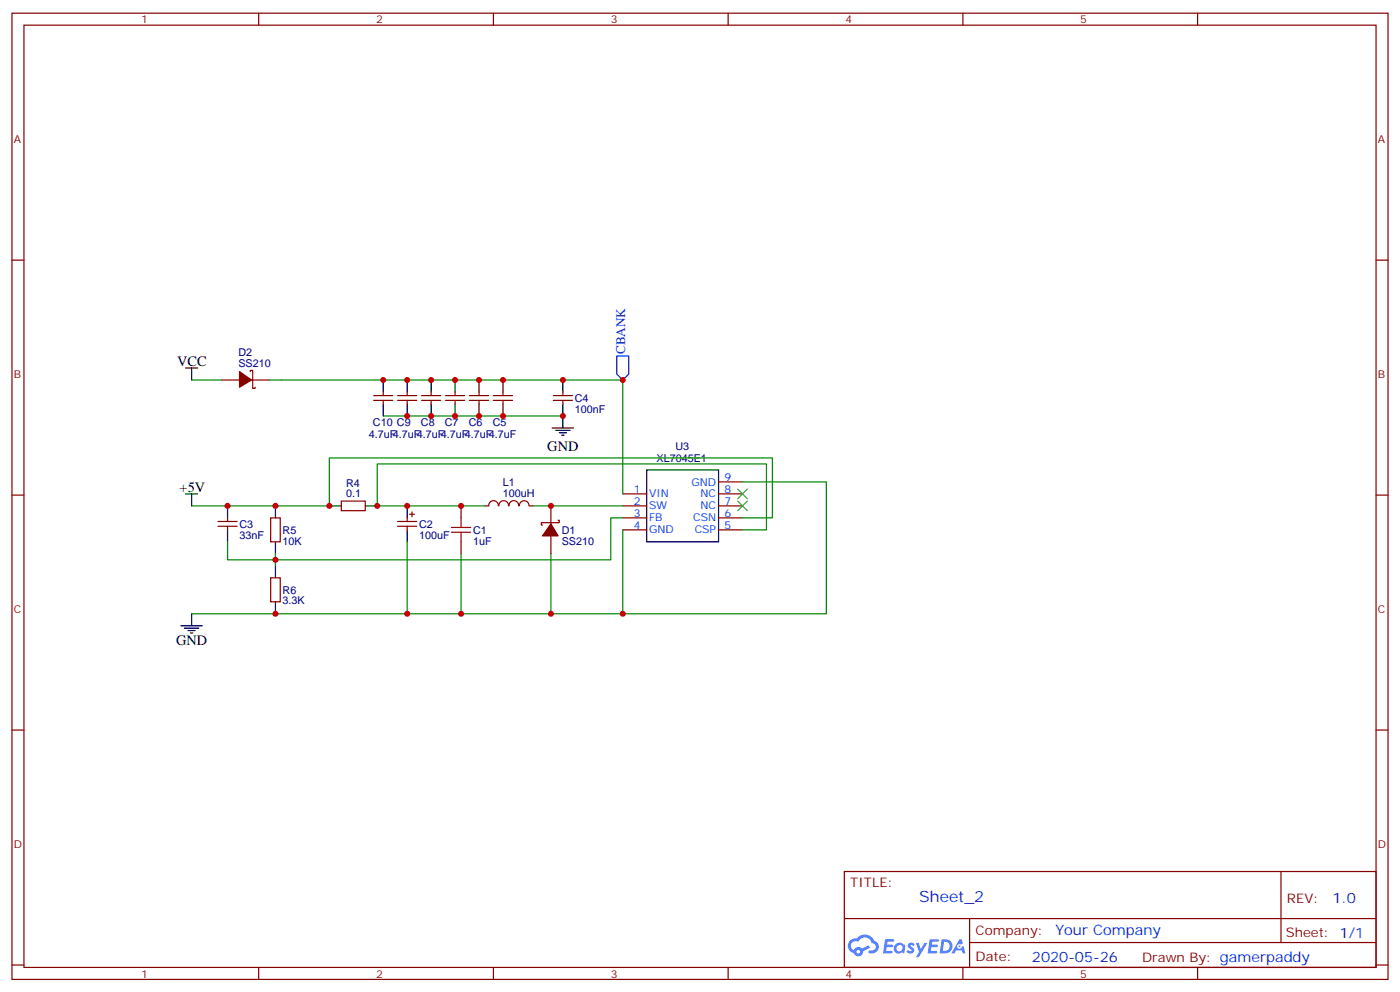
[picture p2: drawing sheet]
<svg xmlns="http://www.w3.org/2000/svg" width="412mm" height="292mm" viewBox="0 0 412 292" stroke-linecap="round" stroke-linejoin="round" font-family="sans-serif">
<g fill="none" stroke="#870000" stroke-width=".35">
<path d="M3.5 3.9h405.4v284.3h-405.4zM7.1 7.4h398.2v277.3h-398.2zM76.2 3.9v3.5M145.3 3.9v3.5M214.5 3.9v3.5M283.6 3.9v3.5M352.8 3.9v3.5M3.5 76.6h3.6M405.3 76.6h3.6M3.5 145.7h3.6M405.3 145.7h3.6M3.5 214.8h3.6"/>
<path d="M405.3 214.8h3.6M248.7 256.5h156.6v28.2h-156.6zM377.3 256.5v20.9M248.7 270.3h156.5M285.6 277.4h119.6M285.6 270.3v14.1M3.5 284h3.6M76.2 284.7v3.5M145.3 284.7v3.5M214.5 284.7v3.5M283.6 284.7v3.5M352.8 284.7v3.5"/>
<path d="M405.3 284h3.6"/>
</g>
<g fill="#5487ff">
<path d="M267.7 277.6a1.22 1.22 0 0 1 1.7 .3l-.4 .6a.47 .47 0 0 0-.3-.4 .47 .47 0 0 0-.5 .2l.1 .2a1.14 1.14 0 0 1 .8 1.8 1.14 1.14 0 0 1-1.9-.1l-.2-.1 .5-.6 .7 .4a.29 .29 0 0 0 .3-.2 .29 .29 0 0 0-.2-.3 1.04 1.04 0 0 1-.6-1.8z"/>
<path d="M260.7 276.4h2.4l.3 .2-.2 .5h-1.8l-.1 .9h1.5l.3 .4-.3 .3h-1.6l-.2 1.1 1.7 .1 .2 .3-.2 .3-2.6 .1z"/>
<path d="M273.8 276.4h2.4l.3 .2-.1 .5h-1.8l-.2 .9h1.6l.3 .4-.4 .3h-1.6l-.1 1.1 1.7 .1 .2 .3-.2 .3h-2.6z"/>
<path d="M282.6 276.4h.7l.3 1.3-.6 .3a.69 .69 0 0 0-1 .2 .69 .69 0 0 0 .4 1 .69 .69 0 0 0 .9-.6l.5-.3 .6 2.2h-.8l-.2-.8h-1.8l-.5 .8h-.8z"/>
<path d="M269.8 277.5h.8l.6 1.8 1.1-1.8h.9l-2.6 4.2h-.8l.9-1.6z"/>
<path d="M277.4 276.4l-.6 4.2h1.3a2.11 2.11 0 0 0 2.5-2.2 2.11 2.11 0 0 0-2.5-2zM278.1 277.1a1.39 1.39 0 0 1 1.7 1.5 1.39 1.39 0 0 1-1.8 1.2h-.3z"/>
<path d="M263.7 278a1.54 1.54 0 0 0-.1 2.2 1.54 1.54 0 0 0 2.2 .1l.6 .3 .3-2.3-.2-.3h-.4a1.49 1.49 0 0 0-2.4 0zM264 279a.94 .94 0 0 1 1.8 0 .94 .94 0 0 1-1.8 0z"/>
<path d="M250.4 276.8a2.18 2.18 0 0 0 1.1 3.7 1.44 1.44 0 0 0 1.6 .9 1.44 1.44 0 0 0 1.2-1.5l2-1-.5-.7-1.9 1a1.47 1.47 0 0 0-2.4 .4 1.39 1.39 0 0 1-.7-1.9 1.39 1.39 0 0 1 2-.5 2.12 2.12 0 0 1 2.2-1.3 2.12 2.12 0 0 1 1.9 1.7 1.14 1.14 0 0 1 1.1 1.4 1.14 1.14 0 0 1-1.7 .7 .43 .43 0 0 0-.5 .4 .43 .43 0 0 0 .4 .5 1.98 1.98 0 0 0 2.5-1.3 1.98 1.98 0 0 0-1.2-2.5 3.1 3.1 0 0 0-5.3-.7l-.9 .1zM252.3 280.1a.55 .55 0 0 1 1.1 0 .55 .55 0 0 1-1.1 0z"/>
<circle cx="282.6" cy="278.5" r=".26"/>
</g>
<g fill="none" stroke="#000" stroke-width=".35">
<path d="M54.7 108.3h3.5M56.4 108.3v3.5M112.9 111.8v3.6M112.9 118.9v3.5M119.9 111.8v3.6M119.9 118.9v3.5M127 111.8v3.6M127 118.9v3.5M134.1 111.8v3.6M134.1 118.9v3.5M141.1 111.8v3.6M141.1 118.9v3.5"/>
<path d="M148.2 111.8v3.6M148.2 118.9v3.5M165.8 111.8v3.6M165.8 118.9v7M162.6 125.9h6.4M163.7 126.6h4.2M164.7 127.4h2.2M165.5 128.1h.7M190.5 138.3h21.2v21.2h-21.2zM54.7 145.3h3.5M56.4 145.3v3.6M67 148.9v3.5"/>
<path d="M67 155.9v3.6M81.1 148.9v3.5M81.1 159.5v3.5M97 148.9h3.5M107.6 148.9h3.5M119.9 148.9v3.5M119.9 155.9v3.6M81.1 166.5v3.5M81.1 177.1v3.5M53.3 184.1h6.3M54.3 184.9h4.3M55.4 185.6h2.1"/>
<path d="M56.1 186.3h.7M56.4 180.6v3.5"/>
</g>
<g fill="none" stroke="#870000" stroke-width=".35">
<path d="M65.3 111.8h5.3M73.7 109.4v-.4h.7v5.3h.7v-.4M74.1 111.8h5.3M110.1 117.8h5.6M110.1 116.4h5.6M112.9 115.4v1M112.9 117.8v1.1M117.1 117.8h5.7M117.1 116.4h5.7M119.9 115.4v1M119.9 117.8v1.1M124.2 117.8h5.6"/>
<path d="M124.2 116.4h5.6M127 115.4v1M127 117.8v1.1M131.2 117.8h5.7M131.2 116.4h5.7M134.1 115.4v1M134.1 117.8v1.1M138.3 117.8h5.6M138.3 116.4h5.6M141.1 115.4v1M141.1 117.8v1.1M145.3 117.8h5.7"/>
<path d="M145.3 116.4h5.7M148.2 115.4v1M148.2 117.8v1.1M163 117.8h5.6M163 116.4h5.6M165.8 115.4v1M165.8 117.8v1.1M64.2 153.5h5.6M64.2 154.9h5.6M67 152.4v1.1M67 154.9v1M79.7 152.4h2.8v7.1h-2.8z"/>
<path d="M100.5 147.5h7.1v2.8h-7.1zM117.1 153.5h5.7M117.1 154.9h5.7M119.9 152.4v1.1M119.9 154.9v1M120.6 151.3h1.5M121.4 150.6v1.4M135.8 148.9v3.5M135.8 159.5v3.5M142.9 148.9h1M144 148.8a1.41 1.41 0 0 1 1.4-1.5 1.41 1.41 0 0 1 1.4 1.6M147 148.8a1.41 1.41 0 0 1 1.4-1.5 1.41 1.41 0 0 1 1.4 1.5"/>
<path d="M150 148.8a1.41 1.41 0 0 1 1.4-1.5 1.41 1.41 0 0 1 1.4 1.5M153 148.8a1.41 1.41 0 0 1 1.4-1.4 1.41 1.41 0 0 1 1.4 1.5M155.9 148.9h1.1M162.3 148.9v5.3M162.3 157.7v5.3M164.4 153.1h.3v.7h-5.2v.7h.3M183.4 145.3h7.1M183.4 148.9h7.1M183.4 152.4h7.1M183.4 155.9h7.1M211.7 145.3h7M211.7 148.9h7"/>
<path d="M211.7 152.4h7M211.7 155.9h7M211.7 141.8h7M79.7 170h2.8v7.1h-2.8z"/>
</g>
<g fill="#870000" stroke="#870000" stroke-width=".35">
<path d="M162.3 154.2l2.1 3.5h-4.6z"/>
<path d="M70.6 109.4l3.5 2.4-3.5 2.1z"/>
</g>
<g fill="none" stroke="#008700" stroke-width=".35">
<path d="M56.4 111.8h8.9M79.4 111.8h104v33.5M112.9 122.4h52.9M56.4 148.9h40.6v-14.1h130.5v17.6h-8.8M67 159.5v5.2h14.1v-1.7M119.9 159.5v21.1M142.9 148.9h-31.8v-12.4h114.7v19.4h-7.1M157 148.9h26.4M183.4 152.4h-3.5v12.3h-98.8v1.8M183.4 155.9v24.7M218.7 141.8h24.7v38.8h-187M135.8 163v17.6"/>
<path d="M162.3 163v17.6"/>
</g>
<path d="M133 156.6h5.6M133 155.2h5.6M135.8 152.4v2.8M135.8 156.6v2.9" fill="none" stroke="#a10000" stroke-width=".35"/>
<path d="M217.3 147.5l2.8 2.8M217.3 143.9l2.8 2.9M220.1 147.5l-2.8 2.8M220.1 143.9l-2.8 2.9" fill="none" stroke="#3c3" stroke-width=".35"/>
<path d="M181.7 104.8h3.5v5.3l-1.8 1.7-1.7-1.7z" fill="none" stroke="#00f" stroke-width=".35"/>
<g fill="#c00">
<circle cx="81.1" cy="180.6" r=".88"/>
<circle cx="134.1" cy="122.4" r=".88"/>
<circle cx="134.1" cy="111.8" r=".88"/>
<circle cx="148.2" cy="122.4" r=".88"/>
<circle cx="148.2" cy="111.8" r=".88"/>
<circle cx="165.8" cy="111.8" r=".88"/>
<circle cx="183.4" cy="180.6" r=".88"/>
<circle cx="97" cy="148.9" r=".88"/>
<circle cx="111.1" cy="148.9" r=".88"/>
<circle cx="119.9" cy="148.9" r=".88"/>
<circle cx="135.8" cy="180.6" r=".88"/>
<circle cx="119.9" cy="180.6" r=".88"/>
<circle cx="81.1" cy="164.7" r=".88"/>
<circle cx="162.3" cy="148.9" r=".88"/>
<circle cx="135.8" cy="148.9" r=".88"/>
<circle cx="162.3" cy="180.6" r=".88"/>
<circle cx="67" cy="148.9" r=".88"/>
<circle cx="81.1" cy="148.9" r=".88"/>
<circle cx="165.8" cy="122.4" r=".88"/>
<circle cx="141.1" cy="111.8" r=".88"/>
<circle cx="141.1" cy="122.4" r=".88"/>
<circle cx="127" cy="111.8" r=".88"/>
<circle cx="127" cy="122.4" r=".88"/>
<circle cx="183.4" cy="111.8" r=".88"/>
<circle cx="119.9" cy="122.4" r=".88"/>
<circle cx="119.9" cy="111.8" r=".88"/>
<circle cx="112.9" cy="111.8" r=".88"/>
</g>
<text font-size="4.6" fill="#00f" x="270.8" y="265.5">Sheet_2</text>
<g font-size="4.2">
<text x="52.2" y="107.6">VCC</text>
<text x="161.2" y="132.6">GND</text>
<text x="52.9" y="144.6">+5V</text>
<text x="51.9" y="189.8">GND</text>
</g>
<g font-size="4.2" fill="#00f">
<text x="392.5" y="265.7">1.0</text>
<text x="310.9" y="275.3">Your Company</text>
<text x="304" y="283.1">2020-05-26</text>
</g>
<text font-size="3.9" fill="#00f" x="184.2" y="104.2" transform="rotate(-90 184.2 104.2)">CBANK</text>
<g font-size="3.9" fill="#800">
<text x="250.5" y="261.1">TITLE:</text>
<text x="379.1" y="265.7">REV:</text>
<text x="287.4" y="275.3">Company:</text>
<text x="378.7" y="275.9">Sheet: 1/1</text>
<text x="287.4" y="282.9">Date:</text>
<text x="336.4" y="283">Drawn By: gamerpaddy</text>
</g>
<g font-size="3.2" fill="#800">
<text x="41.6" y="6.9">1</text>
<text x="110.8" y="6.9">2</text>
<text x="179.9" y="6.9">3</text>
<text x="249.1" y="6.9">4</text>
<text x="318.2" y="6.9">5</text>
<text x="4.1" y="42">A</text>
<text x="405.9" y="42">A</text>
<text x="4.1" y="111.1">B</text>
<text x="405.9" y="111.1">B</text>
<text x="4.1" y="180.3">C</text>
<text x="405.9" y="180.3">C</text>
<text x="4.1" y="249.4">D</text>
<text x="405.9" y="249.4">D</text>
<text x="41.6" y="287.7">1</text>
<text x="110.8" y="287.7">2</text>
<text x="179.9" y="287.7">3</text>
<text x="249.1" y="287.7">4</text>
<text x="318.2" y="287.7">5</text>
</g>
<g font-size="3.2" fill="#000080">
<text x="70.2" y="107.9">SS210</text>
<text x="70.2" y="104.8">D2</text>
<text x="169.3" y="118.3">C4</text>
<text x="109.9" y="125.3">C10 C9</text>
<text x="124" y="125.3">C8</text>
<text x="131" y="125.3">C7</text>
<text x="138.1" y="125.3">C6</text>
<text x="145.1" y="125.3">C5</text>
<text x="169.3" y="121.4">100nF</text>
<text x="108.7" y="128.8">4.7uF4.7uF4.7uF4.7uF4.7uF4.7uF</text>
<text x="193.4" y="135.9">XL7045E1</text>
<text x="199" y="132.4">U3</text>
<text x="102" y="143.2">R4</text>
<text x="148.1" y="143.1">L1</text>
<text x="102" y="146.4">0.1</text>
<text x="148.1" y="146.3">100uH</text>
<text x="70.6" y="155.3">C3</text>
<text x="123.5" y="155.3">C2</text>
<text x="70.6" y="158.5">33nF</text>
<text x="83.3" y="160.2">10K</text>
<text x="83.3" y="157.1">R5</text>
<text x="123.5" y="158.5">100uF</text>
<text x="139.3" y="160.2">1uF</text>
<text x="139.3" y="157.1">C1</text>
<text x="165.5" y="160.2">SS210</text>
<text x="165.5" y="157.1">D1</text>
<text x="83.3" y="177.9">3.3K</text>
<text x="83.3" y="174.7">R6</text>
</g>
<g font-size="3.2" fill="#00f">
<text x="203.7" y="142.9">GND</text>
<text x="213.4" y="141.5">9</text>
<text x="186.7" y="145">1</text>
<text x="186.7" y="148.5">2</text>
<text x="191.2" y="146.4">VIN</text>
<text x="191.2" y="149.9">SW</text>
<text x="206.4" y="149.9">NC</text>
<text x="206.4" y="146.4">NC</text>
<text x="213.4" y="148.5">7</text>
<text x="213.4" y="145">8</text>
<text x="186.7" y="152">3</text>
<text x="186.7" y="155.6">4</text>
<text x="191.2" y="153.5">FB</text>
<text x="204.2" y="153.5">CSN</text>
<text x="213.4" y="155.6">5</text>
<text x="213.4" y="152">6</text>
<text x="191.2" y="157">GND</text>
<text x="204.7" y="157">CSP</text>
</g>
</svg>
